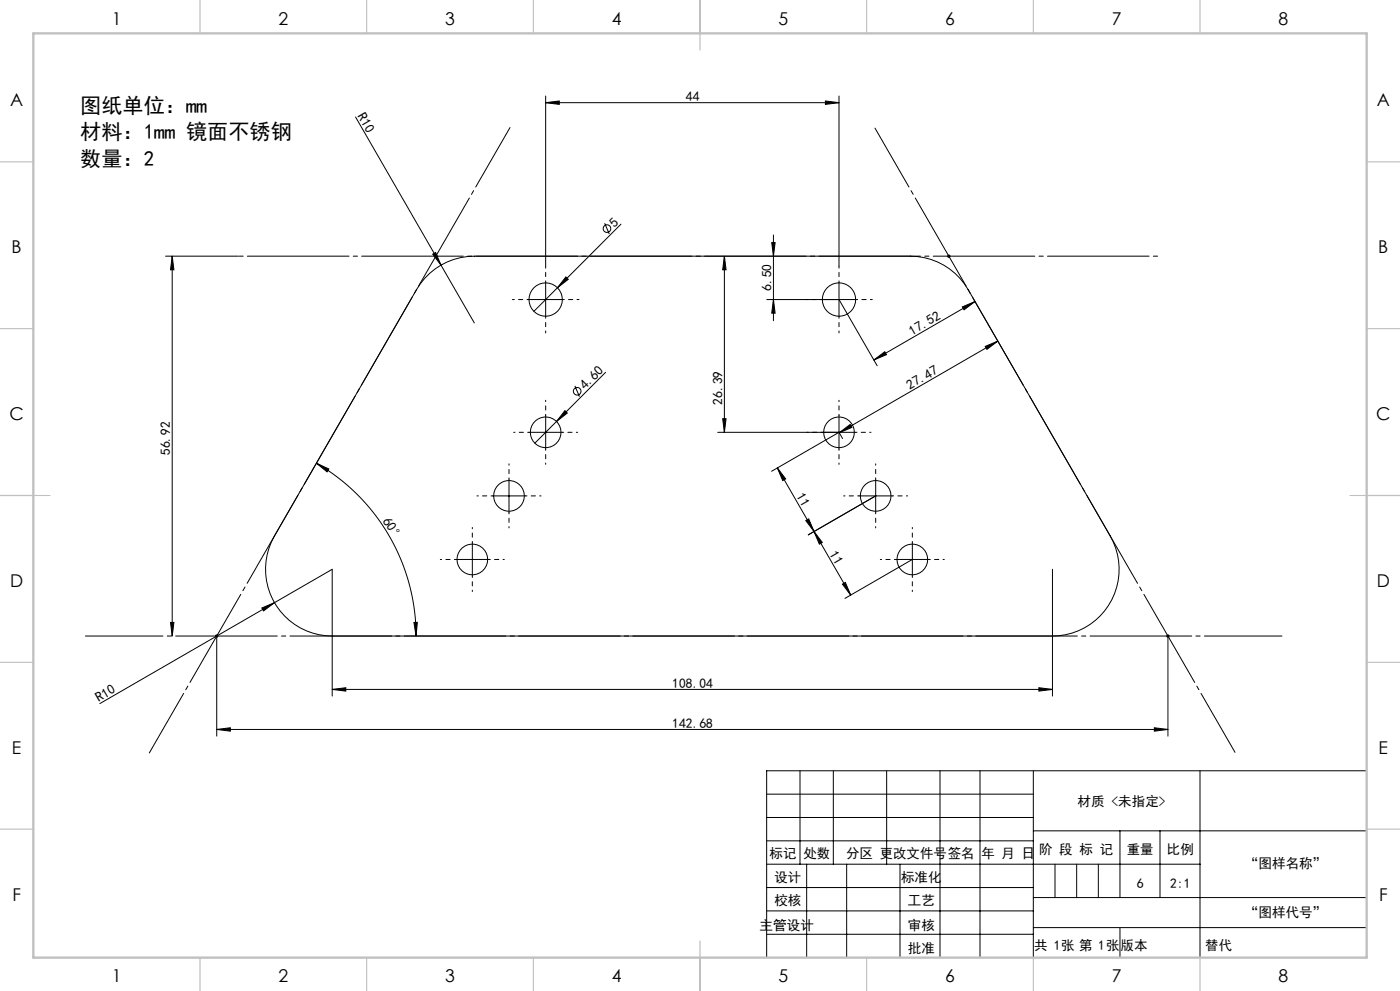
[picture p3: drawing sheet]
<svg xmlns="http://www.w3.org/2000/svg" width="420mm" height="297mm" viewBox="0 0 420 297" stroke-linecap="round" stroke-linejoin="round" font-family="sans-serif">
<g fill="none" stroke="#000" stroke-width=".3">
<path d="M106.7 35l35.6 61.8M163.7 30.8l4.1-.5v1zM163.7 28.8v51M163.7 30.8h88M247.6 30.3l4.1 .5-4.1 .5zM251.7 28.8v51M49.7 76.8h21.7M51.7 76.8v113.8M51.7 76.8l.5 4.1h-1zM129.8 76.2l.9-.5 1.6 3.8zM130.2 76.8h1M130.4 76.4l.7 .7"/>
<path d="M130.7 76.3v1M131.1 76.4l-.7 .7M181.4 66.9l1.4 3.2M186.3 67.2l-26.1 26.1M217.3 76.8v52.8M217.3 76.8l.5 4.1h-1zM231.5 72.7h1l-.5 4.1zM232 70.4v25.7M284.2 76.8h1M284.3 76.4l.7 .7M284.7 76.3v1M285 76.4l-.7 .7"/>
<path d="M128.9 81.9a20 20 0 0 1 13.4-5.1h130.8a20 20 0 0 1 17.3 10l42.7 73.8a20 20 0 0 1-17.4 30h-216a20 20 0 0 1-17.4-30l42.7-73.8 2.4-3.4zM158.7 89.8h10M163.7 84.8v10M169.8 83l.7 .7-3.3 2.5zM230 89.8h26.7M232 89.8l.5 4.1h-1zM251.7 89.8l11.5 19.8M251.7 84.8v10M288.7 92l3.8-1.6-3.3 2.5zM292.5 90.4l-30.3 17.5M172.5 115.6l1.3 3.3M181.7 111.6l-21.3 21.2"/>
<path d="M262.2 107.9l3.2-2.5 .5 .9zM295.6 103.8l3.7-1.6-3.2 2.5zM299.3 102.2l-47.5 27.5M94.9 138.8l3.8 1.8-.6 .8zM94.9 138.8a59.8 59.8 0 0 1 29.9 51.8M158.7 129.6h10M163.7 124.6v10M169.5 123.1l.7 .7-3.2 2.5zM215.3 129.6h41.4M216.8 125.5h1l-.5 4.1zM251.7 124.6v10M251.8 129.7l3.3-2.5 .5 .9z"/>
<path d="M252.8 131.4l-1.1-1.8-20.2 11.6M147.7 148.6h10M152.7 143.6v10M233.2 140.2l2.5 3.3-.9 .5zM233.2 140.2l22 38.1M241.7 156l.9-.5 1.6 3.8zM244.2 159.3l2.5 3.3-.9 .5zM257.7 148.6h10M262.7 148.6l-20.2 11.7M262.7 143.6v10M136.7 167.7h10M141.7 162.7v10"/>
<path d="M252.7 175.1l.9-.5 1.6 3.7zM268.7 167.7h10M273.7 167.7l-20.2 11.6M273.7 162.7v10M315.7 170.6v38M51.2 186.5h1l-.5 4.1zM64.5 190.6h1M64.7 190.3l.7 .7M65 190.1v30.5M65.4 190.3l-.7 .7M78.6 182.2l3.7-1.6-3.2 2.5zM82.3 180.6l17.4-10v38"/>
<path d="M82.3 180.6l-52.4 30.3M124.2 186.6l1-.1-.4 4.1zM349.9 190.6h1M350 190.3l.7 .7M350.4 190.1v30.5M350.7 190.3l-.7 .7M65 218.6l4.1-.5v1zM65 218.6h285.4M99.7 206.6l4-.5v1zM99.7 206.6h216M311.7 206.1l4 .5-4 .5zM346.3 218.1l4.1 .5-4.1 .5z"/>
<path d="M230 238h80M240 231v28M250 231v28M266 231v28M282 231v56M294 231v56M310 231v56M360 231v56M410 231h-180v56M230 252h80M230 259h130M230 245h80"/>
<path d="M242 259v28M254 259v28M270 259v28M310 249h100M336 249v20M348 249v20M230 266h80M230 273h80M310 269h100M310 278h100M230 280h80"/>
<circle cx="182.1" cy="68.5" r="1.14"/>
<circle cx="163.7" cy="89.8" r="5"/>
<circle cx="251.7" cy="89.8" r="5"/>
<circle cx="173.2" cy="117.3" r="1.14"/>
<circle cx="163.7" cy="129.6" r="4.6"/>
<circle cx="251.7" cy="129.6" r="4.6"/>
<circle cx="152.7" cy="148.6" r="4.6"/>
<circle cx="262.7" cy="148.6" r="4.6"/>
<circle cx="141.7" cy="167.7" r="4.6"/>
<circle cx="273.7" cy="167.7" r="4.6"/>
</g>
<path d="M158.7 89.8h-5M163.7 84.8v-5M163.7 94.8v5M168.7 89.8h5M246.7 89.8h-5M251.7 84.8v-5M251.7 94.8v5M256.7 89.8h5" fill="none" stroke="#000" stroke-width=".3" stroke-dasharray="30.5 1.3 1.3 1.3" stroke-dashoffset="29.9"/>
<g fill="none" stroke="#000" stroke-width=".3" stroke-dasharray="30.5 1.3 1.3 1.3" stroke-dashoffset="30.1">
<path d="M158.7 129.6h-4.6M163.7 124.6v-4.6M163.7 134.6v4.6M168.7 129.6h4.6M246.7 129.6h-4.6M251.7 124.6v-4.6M251.7 134.6v4.6M256.7 129.6h4.6M147.7 148.6h-4.6M152.7 143.6v-4.6M152.7 153.6v4.6M157.7 148.6h4.6"/>
<path d="M257.7 148.6h-4.6M262.7 143.6v-4.6M262.7 153.6v4.6M267.7 148.6h4.6M136.7 167.7h-4.6M141.7 162.7v-4.6M141.7 172.7v4.6M146.7 167.7h4.6M268.7 167.7h-4.6M273.7 162.7v-4.6M273.7 172.7v4.6M278.7 167.7h4.6"/>
</g>
<path d="M153 38.2l-108.2 187.5" fill="none" stroke="#000" stroke-width=".3" stroke-dasharray="30.5 1.3 1.3 1.3" stroke-dashoffset="9.9"/>
<path d="M262.5 38.4l108 187.1" fill="none" stroke="#000" stroke-width=".3" stroke-dasharray="30.5 1.3 1.3 1.3" stroke-dashoffset="10.1"/>
<path d="M25.6 190.6h359" fill="none" stroke="#000" stroke-width=".3" stroke-dasharray="30.5 1.3 1.3 1.3" stroke-dashoffset="7.2"/>
<path d="M71.4 76.8h276.1" fill="none" stroke="#000" stroke-width=".3" stroke-dasharray="30.5 1.3 1.3 1.3" stroke-dashoffset="-2.8"/>
<path d="M316.5 259v10M323 259v10M329.5 259v10M336 278v9" fill="none" stroke="#0a0605" stroke-width=".3"/>
<g fill="none" stroke="#c0c0c0" stroke-width=".35">
<path d="M60 0v10M110 0v10M160 0v10M210 0v15M260 0v10M310 0v10M360 0v10M0 48.5h10M410 48.5h10M0 98.5h10M410 98.5h10M0 148.5h15"/>
<path d="M405 148.5h15M0 198.5h10M410 198.5h10M0 248.5h10M410 248.5h10M60 287v10M110 287v10M160 287v10M210 282v15M260 287v10M310 287v10M360 287v10"/>
</g>
<path d="M10 10h400v277h-400z" fill="none" stroke="#c0c0c0" stroke-width=".7"/>
<g fill="#000">
<path d="M129.8 76.2l.9-.5 1.6 3.8zM169.8 83l.7 .7-3.3 2.5zM169.5 123.1l.7 .7-3.2 2.5zM78.6 182.2l3.7-1.6-3.2 2.5z"/>
<path d="M247.6 30.3l4.1 .5-4.1 .5zM163.7 30.8l4.1-.5v1z"/>
<path d="M51.7 76.8l.5 4.1h-1zM51.2 186.5h1l-.5 4.1z"/>
<path d="M232 89.8l.5 4.1h-1zM231.5 72.7h1l-.5 4.1zM216.8 125.5h1l-.5 4.1zM217.3 76.8l.5 4.1h-1z"/>
<path d="M262.2 107.9l3.2-2.5 .5 .9zM288.7 92l3.8-1.6-3.3 2.5zM251.8 129.7l3.3-2.5 .5 .9zM295.6 103.8l3.7-1.6-3.2 2.5z"/>
<path d="M233.2 140.2l2.5 3.3-.9 .5zM241.7 156l.9-.5 1.6 3.8z"/>
<path d="M244.2 159.3l2.5 3.3-.9 .5zM252.7 175.1l.9-.5 1.6 3.7z"/>
<path d="M124.2 186.6l1-.1-.4 4.1zM94.9 138.8l3.8 1.8-.6 .8z"/>
<path d="M65 218.6l4.1-.5v1zM346.3 218.1l4.1 .5-4.1 .5z"/>
<path d="M99.7 206.6l4-.5v1zM311.7 206.1l4 .5-4 .5z"/>
</g>
<g font-size="6.3">
<text x="24.1" y="34">图纸单位：mm</text>
<text x="24.1" y="41.8">材料：1mm 镜面不锈钢</text>
<text x="24.1" y="49.7">数量：2</text>
</g>
<g font-size="5.3">
<text x="33.5" y="7.4">1</text>
<text x="83.5" y="7.4">2</text>
<text x="133.5" y="7.4">3</text>
<text x="183.5" y="7.4">4</text>
<text x="233.5" y="7.4">5</text>
<text x="283.5" y="7.4">6</text>
<text x="333.5" y="7.4">7</text>
<text x="383.5" y="7.4">8</text>
<text x="3" y="31.6">A</text>
<text x="413" y="31.6">A</text>
<text x="3.5" y="75.9">B</text>
<text x="413.5" y="75.9">B</text>
<text x="2.8" y="125.9">C</text>
<text x="412.8" y="125.9">C</text>
<text x="3" y="175.9">D</text>
<text x="413" y="175.9">D</text>
<text x="3.6" y="225.9">E</text>
<text x="413.6" y="225.9">E</text>
<text x="3.7" y="270.1">F</text>
<text x="413.7" y="270.1">F</text>
<text x="33.5" y="294.4">1</text>
<text x="83.5" y="294.4">2</text>
<text x="133.5" y="294.4">3</text>
<text x="183.5" y="294.4">4</text>
<text x="233.5" y="294.4">5</text>
<text x="283.5" y="294.4">6</text>
<text x="333.5" y="294.4">7</text>
<text x="383.5" y="294.4">8</text>
</g>
<g font-size="4.1">
<text x="107.2" y="34.8" transform="rotate(60 107.2 34.8)">R10</text>
<text x="205.8" y="30.2">44</text>
<text x="184.5" y="68.2" transform="rotate(-45 184.5 68.2)">5</text>
<text x="231.5" y="87.2" transform="rotate(-90 231.5 87.2)">6.50</text>
<text x="273.7" y="100.6" transform="rotate(-30 273.7 100.6)">17.52</text>
<text x="175.5" y="117" transform="rotate(-45 175.5 117)">4.60</text>
<text x="272.9" y="116.8" transform="rotate(-30 272.9 116.8)">27.47</text>
<text x="216.7" y="121.3" transform="rotate(-90 216.7 121.3)">26.39</text>
<text x="51.1" y="136.4" transform="rotate(-90 51.1 136.4)">56.92</text>
<text x="238.7" y="148.6" transform="rotate(60 238.7 148.6)">11</text>
<text x="114.7" y="156" transform="rotate(59 114.7 156)">60°</text>
<text x="248.7" y="165.9" transform="rotate(60 248.7 165.9)">11</text>
<text x="201.7" y="206">108.04</text>
<text x="29.7" y="210.4" transform="rotate(-30 29.7 210.4)">R10</text>
<text x="201.7" y="218">142.68</text>
<text x="323.2" y="241.5">材质 &lt;未指定&gt;</text>
<text x="230.9" y="257.2">标记</text>
<text x="241.1" y="257.2">处数</text>
<text x="253.9" y="257.2">分区 更改文件号签名</text>
<text x="294.5" y="257.2">年 月 日</text>
<text x="311.7" y="255.9">阶 段 标 记</text>
<text x="338" y="255.9">重量</text>
<text x="350.1" y="255.9">比例</text>
<text x="373.5" y="260.1">“图样名称”</text>
<text x="232.3" y="264.2">设计</text>
<text x="270.4" y="264.2">标准化</text>
<text x="341" y="266">6</text>
<text x="351" y="266">2:1</text>
<text x="232.3" y="271.4">校核</text>
<text x="272.4" y="271.3">工艺</text>
<text x="373.5" y="274.9">“图样代号”</text>
<text x="227.9" y="278.6">主管设计</text>
<text x="272.4" y="278.6">审核</text>
<text x="272.4" y="285.5">批准</text>
<text x="310.3" y="284.7">共 1张 第 1张</text>
<text x="336.1" y="284.7">版本</text>
</g>
<text font-size="4.1" fill="#0a0605" x="361.6" y="284.7">替代</text>
</svg>
